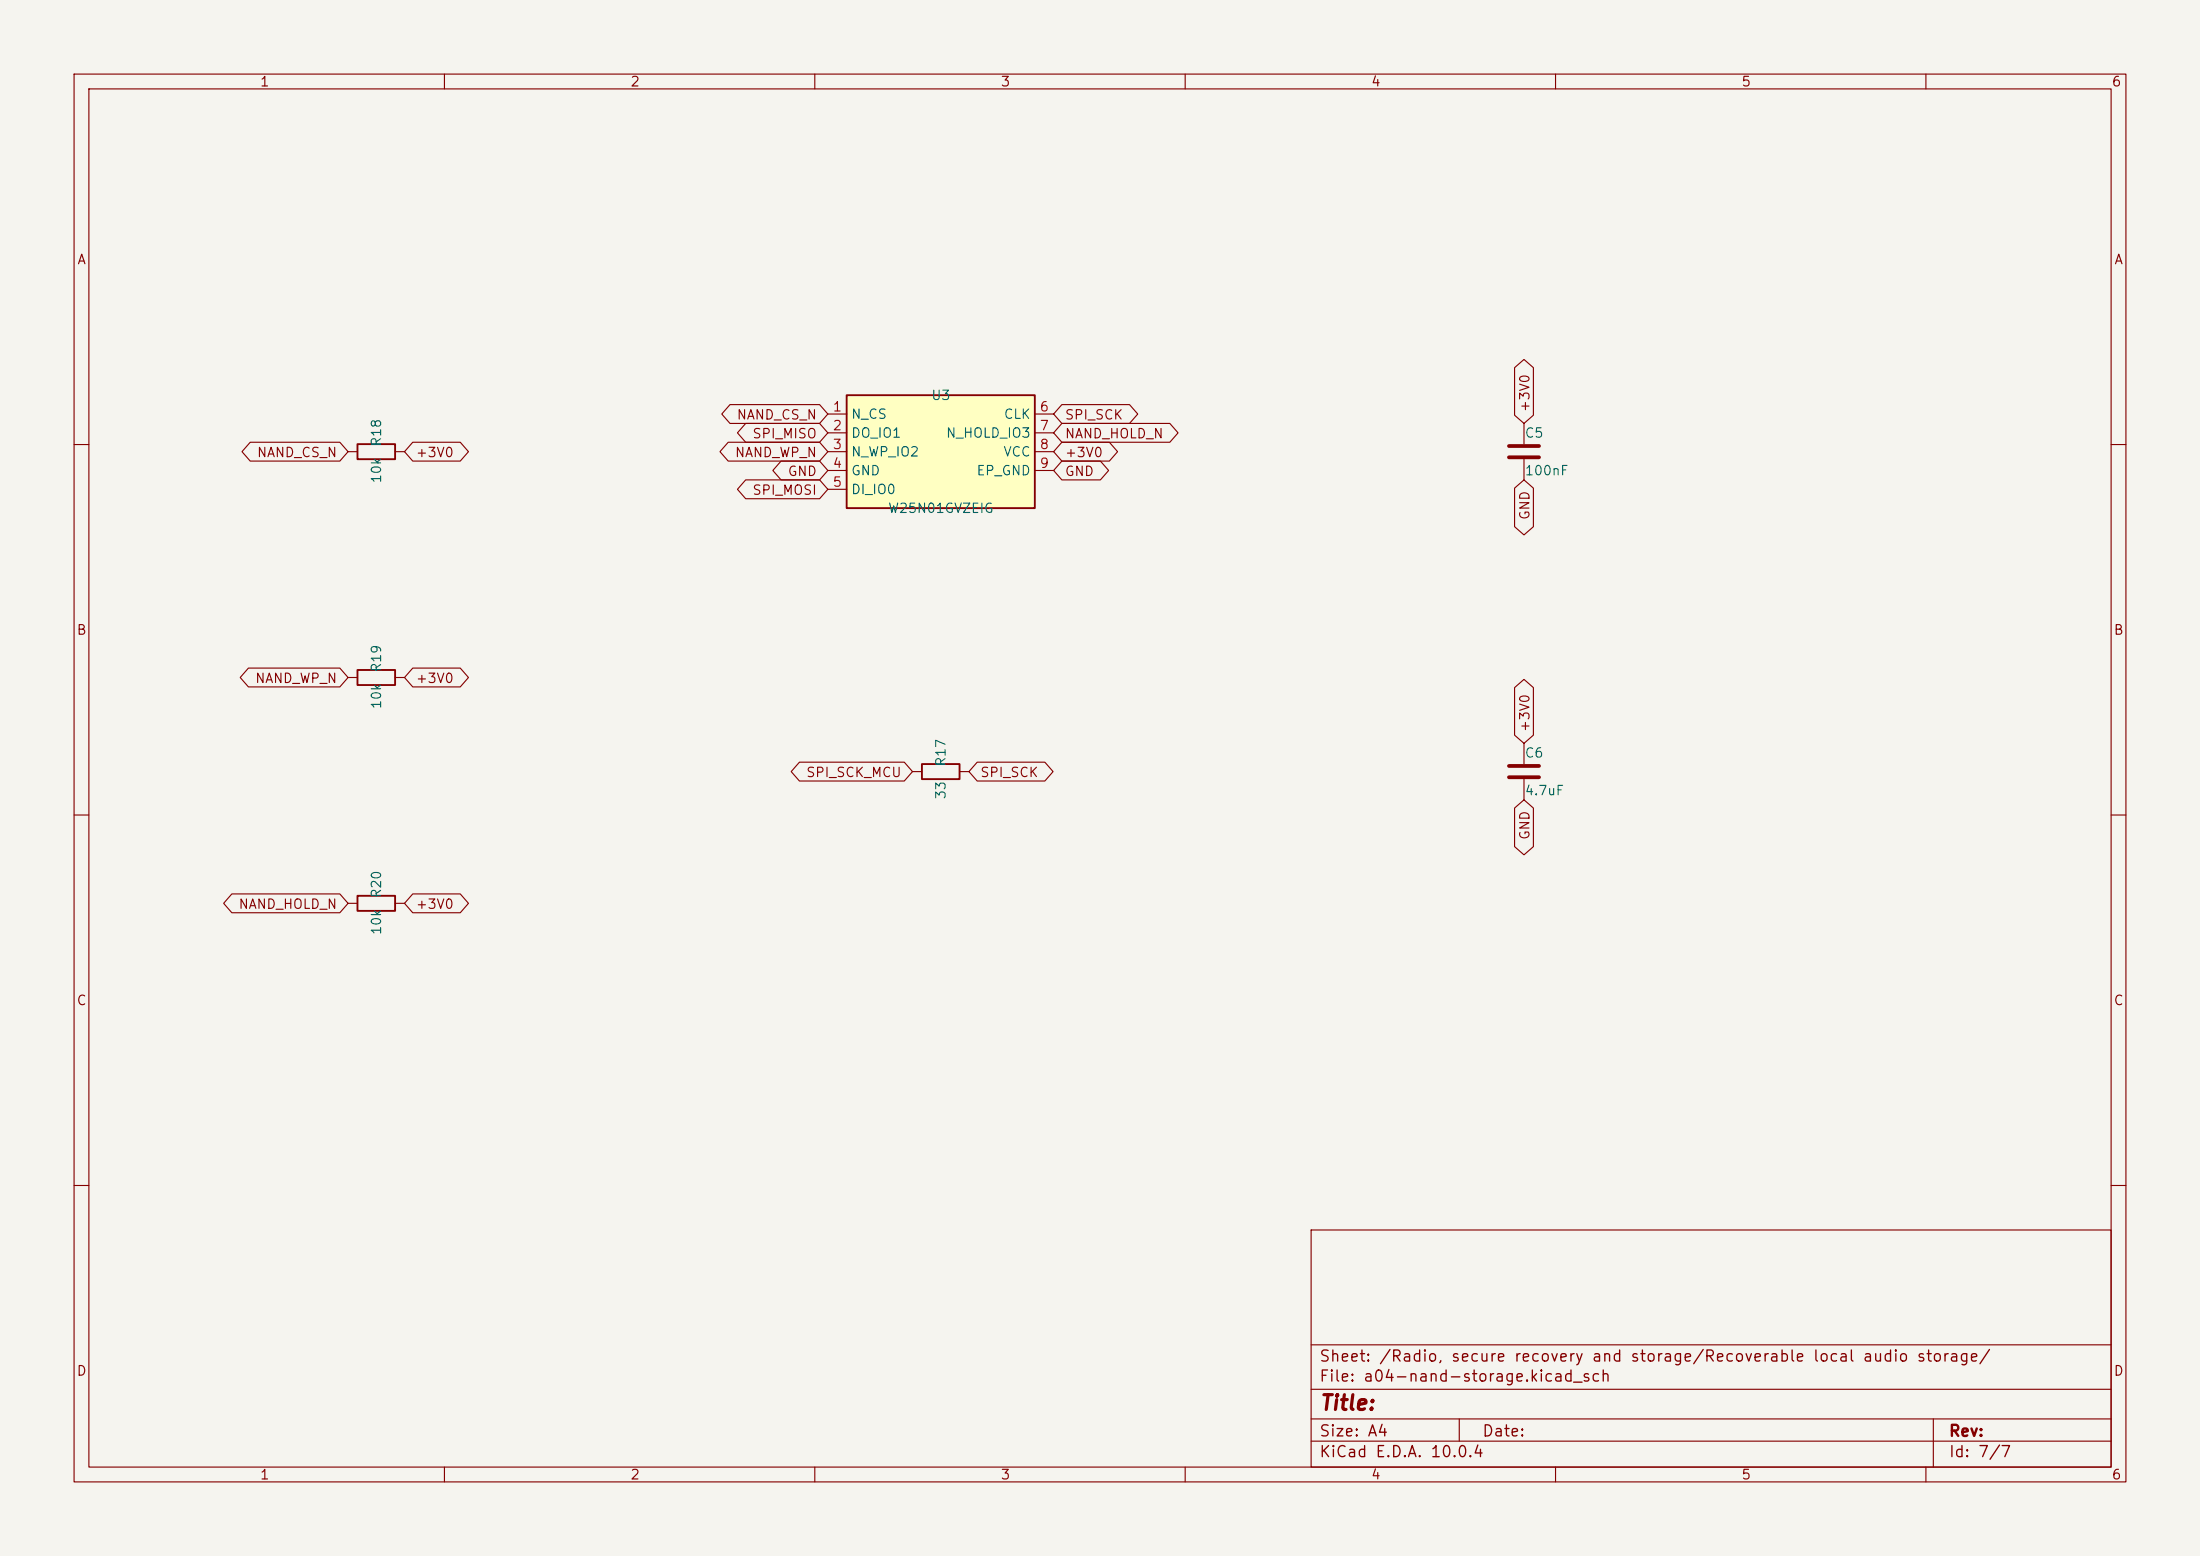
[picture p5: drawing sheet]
<svg xmlns="http://www.w3.org/2000/svg" width="297mm" height="210mm" viewBox="0 0 297 210" stroke-linecap="round" stroke-linejoin="round" font-family="sans-serif">
<path d="M0 0h297v210h-297z" fill="#f5f4ef" stroke="#f5f4ef" stroke-width=".14"/>
<g fill="none" stroke="#840000" stroke-width=".15">
<path d="M10 10h277v190h-277zM12 12h273v186h-273zM60 10v2M110 10v2M160 10v2M210 10v2M260 10v2M10 60h2M47 61h1.3M53.3 61h1.3M285 60h2M47 91.4h1.3"/>
<path d="M53.3 91.4h1.3M10 110h2M285 110h2M10 160h2M177 166h108v32h-108zM285 160h2M60 198v2M110 198v2M160 198v2M177 194.5h108M177 191.5h108M177 187.5h108"/>
<path d="M177 181.5h108M197 191.5v3M210 198v2M260 198v2M261 191.5v6.5"/>
</g>
<path d="M48.3 59.9h5v2.1h-5zM48.3 90.4h5v2.1h-5z" fill="none" stroke="#840000" stroke-width=".25"/>
<path d="M114.3 53.3h25.4v15.3h-25.4z" fill="#ffffc2"/>
<path d="M114.3 53.3h25.4v15.3h-25.4zM124.5 103.1h5v2.1h-5zM48.3 120.9h5v2h-5z" fill="none" stroke="#840000" stroke-width=".25"/>
<g fill="none" stroke="#840000" stroke-width=".15">
<path d="M33.8 59.7h12.1l1.1 1.3-1.1 1.2h-12.1l-1.1-1.2zM55.7 59.7h6.4l1.1 1.3-1.1 1.2h-6.4l-1.1-1.2zM98.3 59.7h12.3l1.2 1.3-1.2 1.2h-12.3l-1.1-1.2zM98.5 54.6h12.1l1.2 1.3-1.2 1.3h-12.1l-1.1-1.3zM100.7 57.1h9.9l1.2 1.3-1.2 1.3h-9.9l-1.1-1.3zM111.8 55.9h2.5M111.8 58.4h2.5M139.7 55.9h2.5M139.7 58.4h2.5M143.4 54.6h9.1l1.1 1.3-1.1 1.3h-9.1l-1.2-1.3zM143.4 57.1h14.5l1.1 1.3-1.1 1.3h-14.5l-1.2-1.3zM143.4 59.7h6.4l1.1 1.3-1.1 1.2h-6.4l-1.2-1.2z"/>
<path d="M204.5 49.6l1.2-1.1 1.3 1.1v6.4l-1.3 1.2-1.2-1.2zM205.7 57.2v2.7M100.7 64.8h9.9l1.2 1.2-1.2 1.3h-9.9l-1.1-1.3zM105.4 62.2h5.2l1.2 1.3-1.2 1.3h-5.2l-1.1-1.3zM111.8 61h2.5M111.8 63.5h2.5M111.8 66h2.5M139.7 61h2.5M139.7 63.5h2.5M143.4 62.2h5.2l1.1 1.3-1.1 1.3h-5.2l-1.2-1.3zM204.5 65.9l1.2-1.1 1.3 1.1v5.2l-1.3 1.1-1.2-1.1zM205.7 62v2.8"/>
<path d="M33.5 90.2h12.4l1.1 1.2-1.1 1.3h-12.4l-1.1-1.3zM55.7 90.2h6.4l1.1 1.2-1.1 1.3h-6.4l-1.1-1.3zM204.5 92.8l1.2-1.1 1.3 1.1v6.4l-1.3 1.1-1.2-1.1zM107.9 102.9h14.2l1.1 1.2-1.1 1.3h-14.2l-1.1-1.3zM123.2 104.1h1.3M129.5 104.1h1.3M131.9 102.9h9.2l1.1 1.2-1.1 1.3h-9.2l-1.1-1.3zM204.5 109.1l1.2-1.1 1.3 1.1v5.2l-1.3 1.1-1.2-1.1zM205.7 100.3v2.8M205.7 105.2v2.8M31.3 120.6h14.6l1.1 1.3-1.1 1.3h-14.6l-1.1-1.3zM47 121.9h1.3"/>
<path d="M53.3 121.9h1.3M55.7 120.6h6.4l1.1 1.3-1.1 1.3h-6.4l-1.1-1.3z"/>
</g>
<path d="M203.7 60.2h4.1M203.7 61.7h4.1M203.7 103.4h4.1M203.7 104.9h4.1" fill="none" stroke="#840000" stroke-width=".51"/>
<text font-size="2" fill="#840000" x="178" y="190.8">Title:</text>
<g font-size="1.5" fill="#840000">
<text x="178" y="184.2">Sheet: /Radio, secure recovery and storage/Recoverable local audio storage/</text>
<text x="178" y="186.9">File: a04-nand-storage.kicad_sch</text>
<text x="178" y="197.1">KiCad E.D.A. 10.0.4</text>
<text x="178" y="194.3">Size: A4</text>
<text x="200" y="194.3">Date:</text>
<text x="263" y="194.3">Rev:</text>
<text x="263" y="197.1">Id: 7/7</text>
</g>
<g font-size="1.3" fill="#840000">
<text x="35" y="12">1</text>
<text x="85" y="12">2</text>
<text x="135" y="12">3</text>
<text x="185" y="12">4</text>
<text x="235" y="12">5</text>
<text x="285" y="12">6</text>
<text x="10.3" y="36">A</text>
<text x="285.3" y="36">A</text>
<text x="99.4" y="56.9">NAND_CS_N</text>
<text x="101.5" y="59.5">SPI_MISO</text>
<text x="143.7" y="56.9">SPI_SCK</text>
<text x="143.7" y="59.5">NAND_HOLD_N</text>
<text x="206.8" y="55.7" transform="rotate(-90 206.8 55.7)">+3V0</text>
<text x="34.6" y="62">NAND_CS_N</text>
<text x="56" y="62">+3V0</text>
<text x="99.1" y="62">NAND_WP_N</text>
<text x="106.3" y="64.6">GND</text>
<text x="143.7" y="64.6">GND</text>
<text x="143.7" y="62">+3V0</text>
<text x="101.5" y="67.1">SPI_MOSI</text>
<text x="206.8" y="70.3" transform="rotate(-90 206.8 70.3)">GND</text>
<text x="10.3" y="86">B</text>
<text x="285.3" y="86">B</text>
<text x="34.4" y="92.5">NAND_WP_N</text>
<text x="56" y="92.5">+3V0</text>
<text x="206.8" y="98.9" transform="rotate(-90 206.8 98.9)">+3V0</text>
<text x="108.7" y="105.2">SPI_SCK_MCU</text>
<text x="132.2" y="105.2">SPI_SCK</text>
<text x="206.8" y="113.5" transform="rotate(-90 206.8 113.5)">GND</text>
<text x="32.1" y="123">NAND_HOLD_N</text>
<text x="56" y="123">+3V0</text>
<text x="10.3" y="136">C</text>
<text x="285.3" y="136">C</text>
<text x="10.3" y="186">D</text>
<text x="285.3" y="186">D</text>
<text x="35" y="200">1</text>
<text x="85" y="200">2</text>
<text x="135" y="200">3</text>
<text x="185" y="200">4</text>
<text x="235" y="200">5</text>
<text x="285" y="200">6</text>
</g>
<g font-size="1.3" fill="#a90000">
<text x="112.3" y="55.9">1</text>
<text x="112.3" y="58.4">2</text>
<text x="140.3" y="55.9">6</text>
<text x="140.3" y="58.4">7</text>
<text x="112.3" y="60.9">3</text>
<text x="112.3" y="63.5">4</text>
<text x="140.3" y="60.9">8</text>
<text x="140.3" y="63.5">9</text>
<text x="112.3" y="66">5</text>
</g>
<g font-size="1.3" fill="#006464">
<text x="114.8" y="56.9">N_CS</text>
<text x="114.8" y="59.4">DO_IO1</text>
<text x="125.6" y="54.3">U3</text>
<text x="127.6" y="59.4">N_HOLD_IO3</text>
<text x="135.4" y="56.9">CLK</text>
<text x="205.7" y="59.4">C5</text>
<text x="51.8" y="65.3" transform="rotate(-90 51.8 65.3)">10k</text>
<text x="51.8" y="60.4" transform="rotate(-90 51.8 60.4)">R18</text>
<text x="114.8" y="61.9">N_WP_IO2</text>
<text x="114.8" y="64.5">GND</text>
<text x="131.7" y="64.5">EP_GND</text>
<text x="135.4" y="61.9">VCC</text>
<text x="205.7" y="64.5">100nF</text>
<text x="114.8" y="67">DI_IO0</text>
<text x="119.8" y="69.6">W25N01GVZEIG</text>
<text x="51.8" y="95.8" transform="rotate(-90 51.8 95.8)">10k</text>
<text x="51.8" y="90.8" transform="rotate(-90 51.8 90.8)">R19</text>
<text x="128" y="108" transform="rotate(-90 128 108)">33</text>
<text x="128" y="103.5" transform="rotate(-90 128 103.5)">R17</text>
<text x="205.7" y="102.6">C6</text>
<text x="205.7" y="107.7">4.7uF</text>
<text x="51.8" y="121.3" transform="rotate(-90 51.8 121.3)">R20</text>
<text x="51.8" y="126.3" transform="rotate(-90 51.8 126.3)">10k</text>
</g>
</svg>
